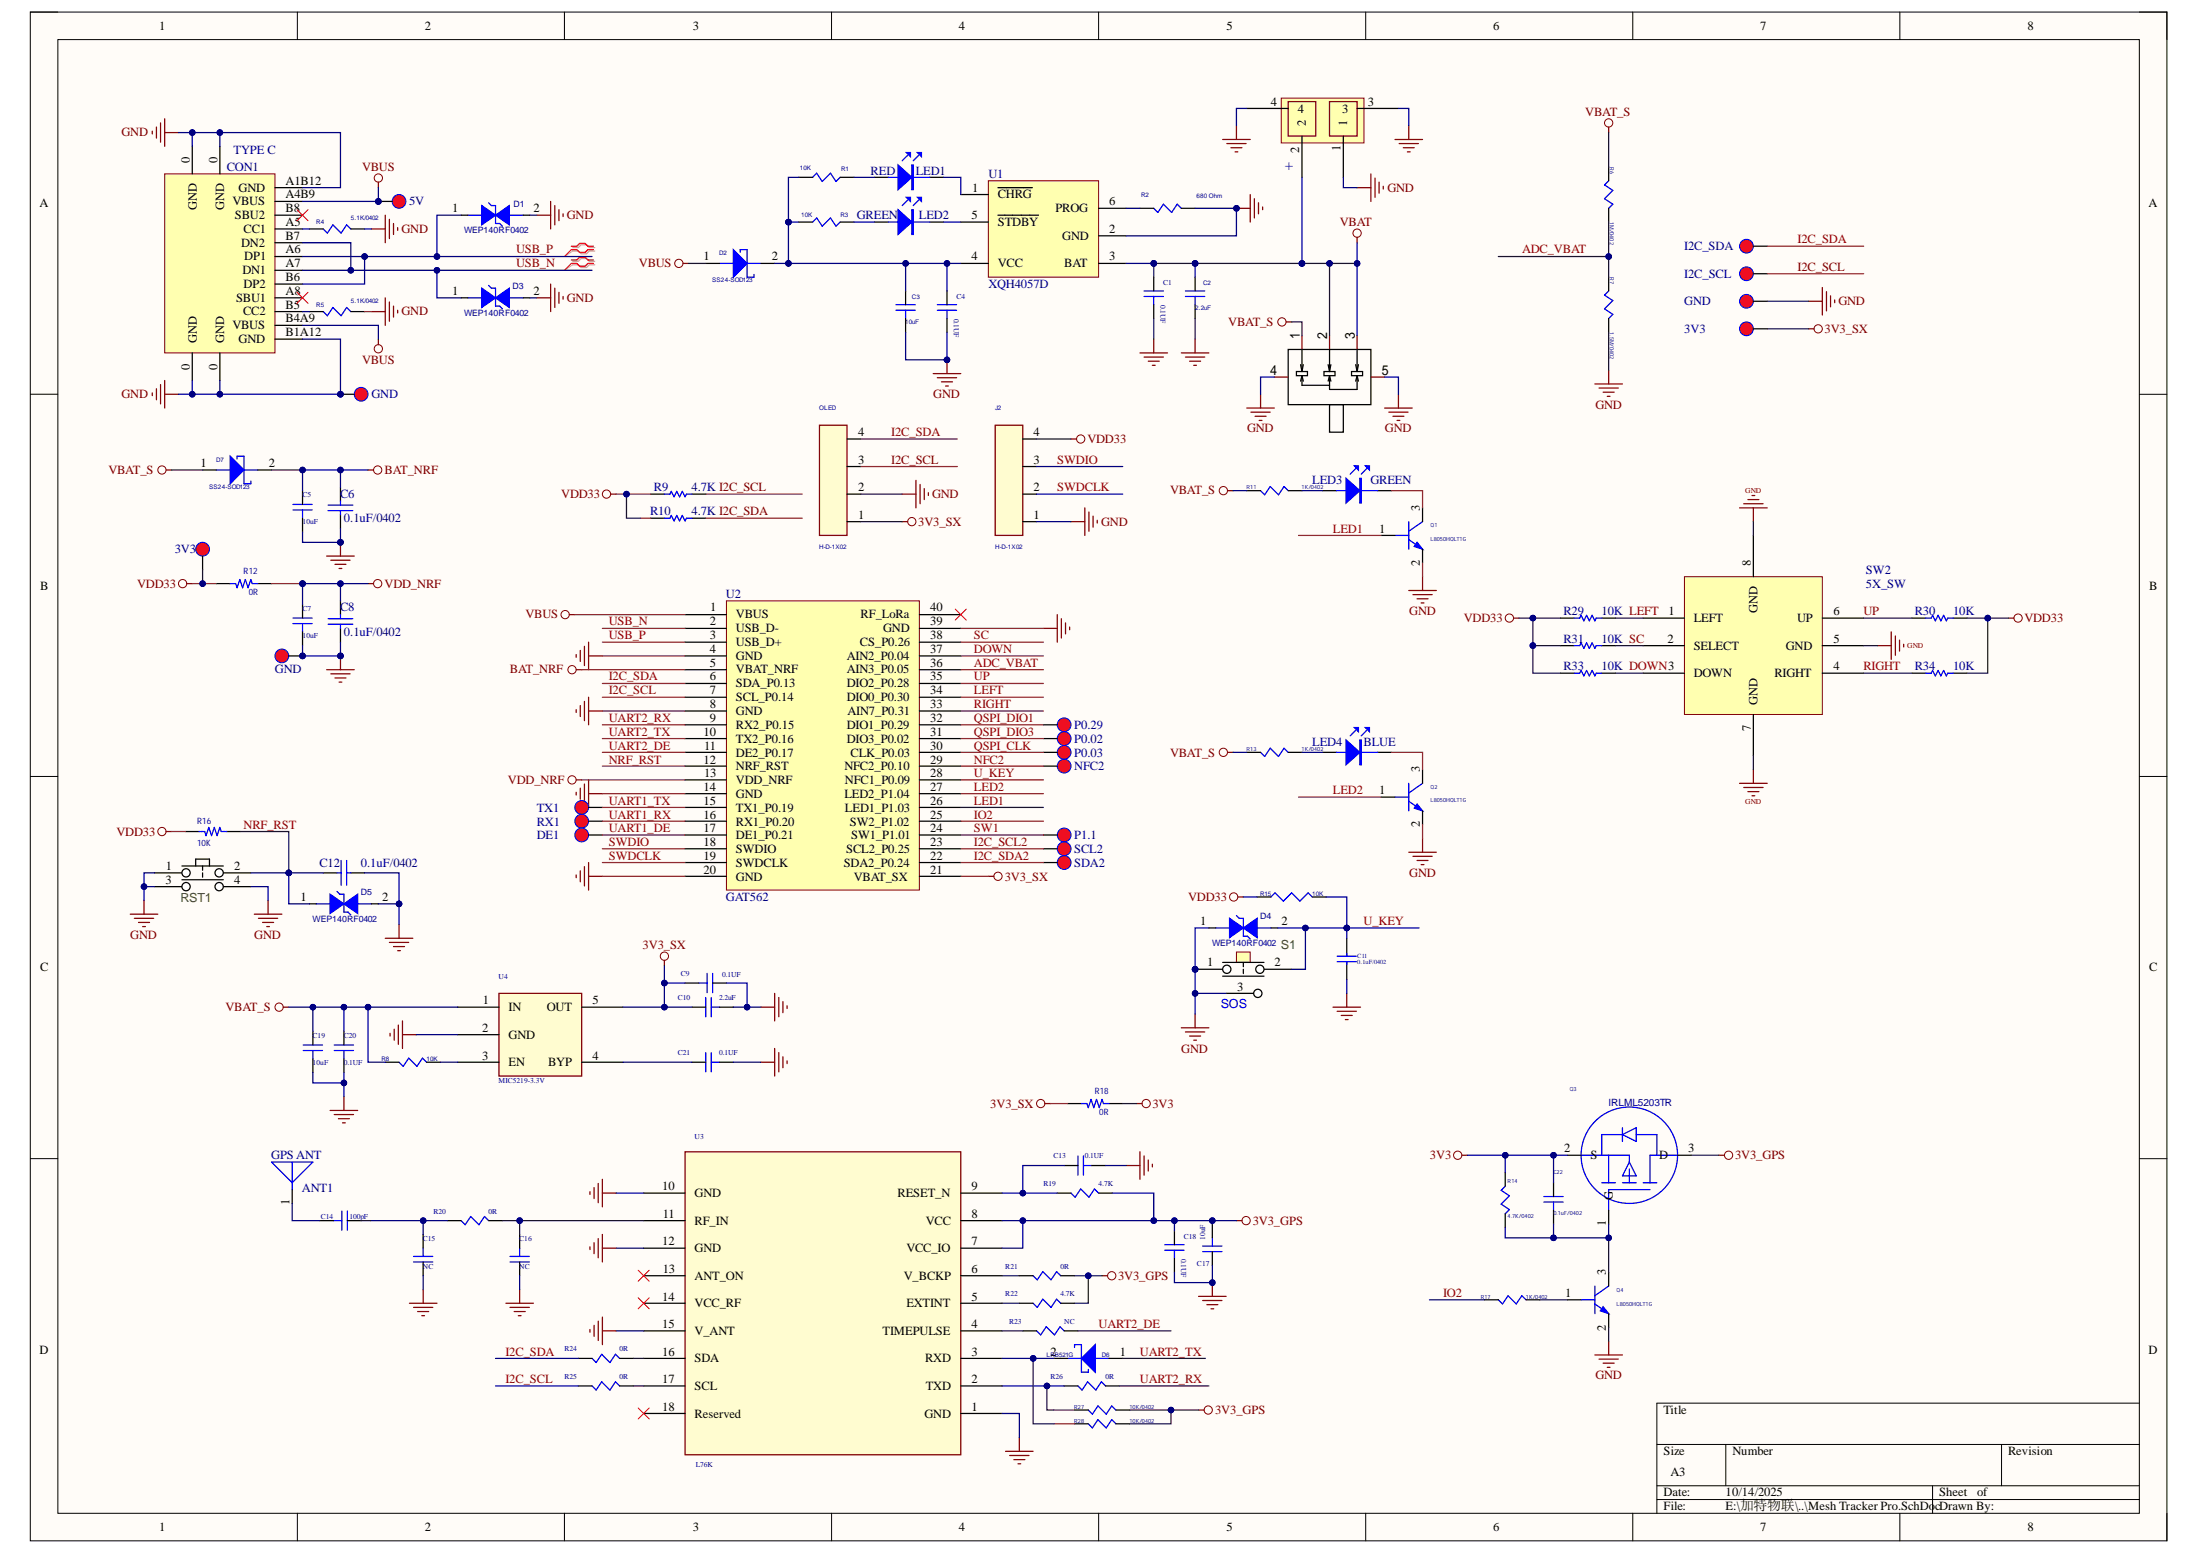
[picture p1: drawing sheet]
# Altium schematic sheet GAT562 Mesh Tracker Pro.SchDoc
size A3

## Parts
(Parts that share a designator on the sheet are numbered #1, #2 ... from top to bottom, then left to right.)
3V3#1  (no value)  [PAD_29mil]  (no BOM)
3V3#2  (no value)  [PAD_29mil]  (no BOM)
5V  (no value)  [PAD_29mil]  (no BOM)
ANT1  GPS ANT  [GPS1818]
BAT1  H1  [125T-2P]  (value not drawn)
C1  0.1UF  [C0402]
C2  2.2uF  [C0402]
C3  10uF  [C0402]
C4  0.1UF  [C0402]
C5  10uF  [C0402]
C6  0.1uF/0402  [C0402]
C7  10uF  [C0402]
C8  0.1uF/0402  [C0402]
C9  0.1UF  [C0402]
C10  2.2uF  [C0402]
C11  0.1uF/0402  [C0402]
C12  0.1uF/0402  [C0402]
C13  0.1UF  [C0402]
C14  100pF  [C0402]
C15  NC  [C0402]
C16  NC  [C0402]
C17  10uF  [C0402]
C18  0.1UF  [C0402]
C19  10uF  [C0402]
C20  0.1UF  [C0402]
C21  0.1UF  [C0402]
C22  0.1uF/0402  [C0402]
CON1  TYPE C  [TYPE C 12]
D1  WEP140RF0402  [ESD0402]
D2  SS24-SOD123  [SOD-123-1]
D3  WEP140RF0402  [ESD0402]
D4  WEP140RF0402  [ESD0402]
D5  WEP140RF0402  [ESD0402]
D6  LRB521G  [SOD723]
D7  SS24-SOD123  [SOD-123-1]
DE1  (no value)  [PAD_29mil]  (no BOM)
GND#1  (no value)  [PAD_29mil]  (no BOM)
GND#2  (no value)  [PAD_29mil]  (no BOM)
GND#3  (no value)  [PAD_29mil]  (no BOM)
I2C_SCL  (no value)  [PAD_29mil]  (no BOM)
I2C_SDA  (no value)  [PAD_29mil]  (no BOM)
J2  H-D-1X02  [HDR1X4-2.0]
LED1  RED  [LED0603_RED_3D]
LED2  GREEN  [LED0603_RED_3D]
LED3  GREEN  [LED0603_RED_3D]
LED4  BLUE  [LED0603_RED_3D]
NFC2  (no value)  [PAD_29mil]  (no BOM)
OLED  H-D-1X02  [OLED 1.3 4P]
P0.02  (no value)  [PAD_29mil]  (no BOM)
P0.03  (no value)  [PAD_29mil]  (no BOM)
P0.29  (no value)  [PAD_29mil]  (no BOM)
P1.1  (no value)  [PAD_29mil]  (no BOM)
Q1  L8050HQLT1G  [SOT23]
Q2  L8050HQLT1G  [SOT23]
Q3  IRLML5203TR  [SOT23]
Q4  L8050HQLT1G  [SOT23]
R1  10K  [R0402]
R2  680 Ohm  [R0402]
R3  10K  [R0402]
R4  5.1K/0402  [R0402]
R5  5.1K/0402  [R0402]
R6  1M/0402  [R0402]
R7  1.5M/0402  [R0402]
R8  10K  [R0402]
R9  4.7K  [X0402R_3D]
R10  4.7K  [X0402R_3D]
R11  1K/0402  [R0402]
R12  0R  [R0402]
R13  1K/0402  [R0402]
R14  4.7K/0402  [R0402]
R15  10K  [R0402]
R16  10K  [R0402]
R17  1K/0402  [R0402]
R18  0R  [R0402]
R19  4.7K  [R0402]
R20  0R  [R0402]
R21  0R  [R0402]
R22  4.7K  [R0402]
R23  NC  [R0402]
R24  0R  [R0402]
R25  0R  [R0402]
R26  0R  [R0402]
R27  10K/0402  [R0402]
R28  10K/0402  [R0402]
R29  10K  [X0402R_3D]
R30  10K  [X0402R_3D]
R31  10K  [X0402R_3D]
R33  10K  [X0402R_3D]
R34  10K  [X0402R_3D]
RST1  KEY1  [SMDPUSHBUTTON4X2X3_5]  (value not drawn)
RX1  (no value)  [PAD_29mil]  (no BOM)
S1  SOS  [SW-TH_3P-L4.5]
SCL2  (no value)  [PAD_29mil]  (no BOM)
SDA2  (no value)  [PAD_29mil]  (no BOM)
SW1  SK12D07VG4  [SW-TH_SK12D07VG4]  (value not drawn)
SW2  5X_SW  [5X_SW 7*7*6]
TX1  (no value)  [PAD_29mil]  (no BOM)
U1  XQH4057D  [XQH4057D]
U2  GAT562  [GAT562]
U3  L76K  [MAX-7]
U4  MIC5219-3.3V  [SOT23-5]

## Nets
3V3: C22.1 Q3.2(S) R14.2 R18.2
3V3_GPS: C17.2 C18.1 Q3.3(D) R19.1 R21.1 R22.1 R27.1 R28.1 U3.7(VCC_IO) U3.8(VCC)
3V3_SX: 3V3#1.1 C9.2 C10.1 OLED.1 R18.1 U2.21(VBAT_SX) U4.5(OUT)
BAT_NRF: C5.1 C6.2 D7.2(CATHODE) U2.5(VBAT_NRF)
GND: BAT1.1 BAT1.3 BAT1.4 C1.2 C2.2 C3.2 C4.2 C5.2 C6.1 C7.2 C8.1 C9.1 C10.2 C11.2 C12.1 C13.2 C15.1 C16.1 C17.1 C18.2 C19.2 C20.2 C21.2 CON1.0(GND) CON1.A1B12(GND) CON1.B1A12(GND) D1.2(CATHODE) D3.2(CATHODE) D4.1(ANODE) D5.2(CATHODE) GND#1.1 GND#2.1 GND#3.1 J2.1 OLED.2 Q1.2(Emitter) Q2.2(Emitter) Q4.2(Emitter) R2.2 R4.2 R5.2 R7.1 RST1.1 RST1.3 RST1.4 S1.1 S1.3 SW1.4 SW1.5 SW2.5(GND) SW2.7(GND) SW2.8(GND) U1.2(GND) U2.4(GND) U2.8(GND) U2.14(GND) U2.20(GND) U2.39(GND) U3.1(GND) U3.10(GND) U3.12(GND) U3.15(V_ANT) U4.2(GND)
VBAT: BAT1.2 C1.1 C2.1 SW1.2 SW1.3 U1.3(BAT)
VBAT_S: C19.1 C20.1 D7.1(ANODE) R6.2 R8.1 R11.2 R13.2 SW1.1 U4.1(IN)
VBUS: 5V.1 CON1.A4B9(VBUS) CON1.B4A9(VBUS) D2.1(ANODE) U2.1(VBUS)
VDD33: 3V3#2.1 J2.4 R9.1 R10.2 R12.1 R15.1 R16.1 R29.1 R30.2 R31.1 R33.1 R34.2
VDD_NRF: C7.1 C8.2 R12.2 U2.13(VDD_NRF)
ADC_VBAT: R6.1 R7.2 U2.36(AIN3_P0.05)
DOWN: R33.2 SW2.3(DOWN) U2.37(AIN2_P0.04)
I2C_SCL: I2C_SCL.1 OLED.3 R9.2 R25.2 U2.7(SCL_P0.14)
I2C_SCL2: SCL2.1 U2.23(SCL2_P0.25)
I2C_SDA: I2C_SDA.1 OLED.4 R10.1 R24.2 U2.6(SDA_P0.13)
I2C_SDA2: SDA2.1 U2.22(SDA2_P0.24)
IO2: R17.2 U2.25(SW2_P1.02)
LED1: Q1.1(Base) U2.26(LED1_P1.03)
LED2: Q2.1(Base) U2.27(LED2_P1.04)
LEFT: R29.2 SW2.1(LEFT) U2.34(DIO0_P0.30)
NFC2: NFC2.1 U2.29(NFC2_P0.10)
NRF_RST: C12.2 D5.1(ANODE) R16.2 RST1.2 U2.12(NRF_RST)
QSPI_CLK: P0.03.1 U2.30(CLK_P0.03)
QSPI_DIO1: P0.29.1 U2.32(DIO1_P0.29)
QSPI_DIO3: P0.02.1 U2.31(DIO3_P0.02)
RIGHT: R34.1 SW2.4(RIGHT) U2.33(AIN7_P0.31)
SC: R31.2 SW2.2(SELECT) U2.38(CS_P0.26)
SW1: P1.1.1 U2.24(SW1_P1.01)
SWDCLK: J2.2 U2.19(SWDCLK)
SWDIO: J2.3 U2.18(SWDIO)
U_KEY: C11.1 D4.2(CATHODE) R15.2 S1.2 U2.28(NFC1_P0.09)
UART1_DE: DE1.1 U2.17(DE1_P0.21)
UART1_RX: RX1.1 U2.16(RX1_P0.20)
UART1_TX: TX1.1 U2.15(TX1_P0.19)
UART2_DE: R23.1 U2.11(DE2_P0.17)
UART2_RX: R26.1 U2.9(RX2_P0.15)
UART2_TX: D6.1(ANODE) U2.10(TX2_P0.16)
UP: R30.1 SW2.6(UP) U2.35(DIO2_P0.28)
USB_N: CON1.A7(DN1) CON1.B7(DN2) D3.1(ANODE) U2.2(USB_D-)
USB_P: CON1.A6(DP1) CON1.B6(DP2) D1.1(ANODE) U2.3(USB_D+)
NetANT1_1: ANT1.1(FEED) C14.2
NetC3_1: C3.1 C4.1 D2.2(CATHODE) R1.2 R3.2 U1.4(VCC)
NetC13_1: C13.1 R19.2 U3.9(RESET_N)
NetC14_1: C14.1 C15.2 R20.2
NetC16_2: C16.2 R20.1 U3.11(RF_IN)
NetC21_1: C21.1 U4.4(BYP)
NetC22_2: C22.2 Q3.1(G) Q4.3(Collector) R14.1
NetCON1_A5: CON1.A5(CC1) R4.1
NetCON1_B5: CON1.B5(CC2) R5.1
NetD6_2: D6.2(CATHODE) R28.2 U3.3(RXD)
NetLED1_1: LED1.1 R1.1
NetLED1_2: LED1.2 U1.1(~{CHRG})
NetLED2_1: LED2.1 R3.1
NetLED2_2: LED2.2 U1.5(~{STDBY})
NetLED3_1: LED3.1 R11.1
NetLED3_2: LED3.2 Q1.3(Collector)
NetLED4_1: LED4.1 R13.1
NetLED4_2: LED4.2 Q2.3(Collector)
NetQ4_1: Q4.1(Base) R17.1
NetR2_1: R2.1 U1.6(PROG)
NetR8_2: R8.2 U4.3(EN)
NetR21_2: R21.2 U3.6(V_BCKP)
NetR22_2: R22.2 U3.5(EXTINT)
NetR23_2: R23.2 U3.4(TIMEPULSE)
NetR24_1: R24.1 U3.16(SDA)
NetR25_1: R25.1 U3.17(SCL)
NetR26_2: R26.2 R27.2 U3.2(TXD)

Not connected (* = marked no-connect by the designer): CON1 A8(SBU1)* B8(SBU2)*; U2 40(RF_LoRa)*; U3 13(ANT_ON)* 14(VCC_RF)* 18(Reserved)*

## Layout directives
differential pair: USB_N, USB_P

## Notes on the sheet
- (near BAT1) +
